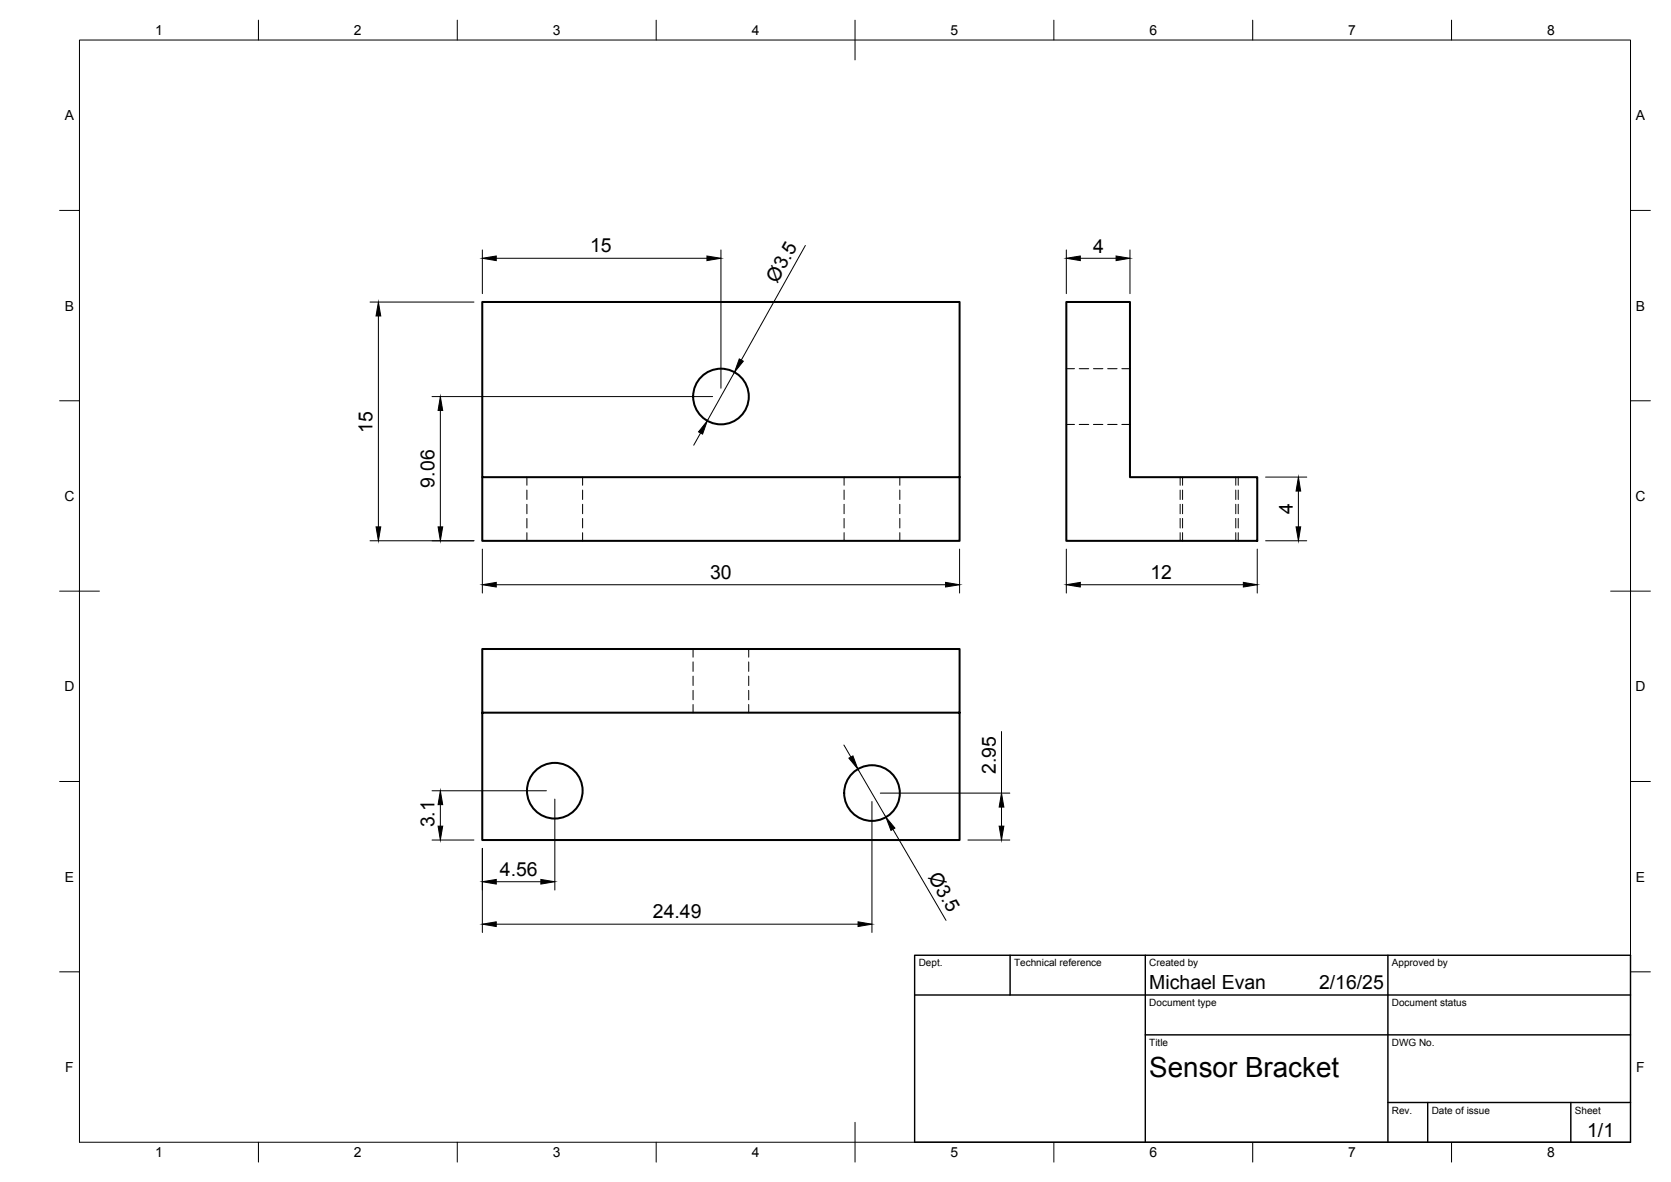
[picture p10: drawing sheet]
<svg xmlns="http://www.w3.org/2000/svg" width="420mm" height="297mm" viewBox="0 0 420 297" stroke-linecap="round" stroke-linejoin="round" font-family="sans-serif">
<g fill="none" stroke="#000" stroke-width=".51">
<path d="M121.3 75.9h120v44h-120zM268.1 75.9h16v44h32v16h-48zM121.3 119.9v16h120v-16M121.3 179.1v-16h120v16h-120v32h120v-32"/>
<circle cx="181.3" cy="99.6" r="7"/>
<circle cx="139.5" cy="198.7" r="7"/>
<circle cx="219.3" cy="199.3" r="7"/>
</g>
<g fill="none" stroke="#000" stroke-width=".25">
<path d="M20 10.1h390v276.9h-390zM65 5.1v5M115 5.1v5M165 5.1v5M215 5.1v10M265 5.1v5M315 5.1v5M365 5.1v5M15 52.9h5M410 52.9h5M93 75.9h26.2M95.1 79.4v53"/>
<path d="M121.3 62.8v11M124.8 64.9h53M181.3 62.8v34.8M202.5 61.7l-16.1 28.8M268.1 62.8v11M271.6 64.9h9M284.1 62.8v11M108.6 99.7h70.6M184.7 93.5l-6.9 12.3M268.1 92.7h2.1M271.4 92.7h2.3M274.9 92.7h2.4"/>
<path d="M278.5 92.7h2.4M282.1 92.7h2M15 100.7h5M110.7 103.2v29.2M132.5 119.9v2M146.5 119.9v2M176.1 108.8l-1.7 3.1M212.2 119.9v2M226.3 119.9v2M268.1 106.7h2.1M271.4 106.7h2.3M274.9 106.7h2.4"/>
<path d="M278.5 106.7h2.4M282.1 106.7h2M296.7 119.9v2M297.3 119.9v2M310.7 119.9v2M311.3 119.9v2M318.2 119.9h10.4M410 100.7h5M93 135.9h26.2M121.3 138v11M132.5 123.2v2.3M132.5 126.7v2.4"/>
<path d="M132.5 130.3v2.4M132.5 133.9v2M146.5 123.2v2.3M146.5 126.7v2.4M146.5 130.3v2.4M146.5 133.9v2M212.2 123.2v2.3M212.2 126.7v2.4M212.2 130.3v2.4M212.2 133.9v2M226.3 123.2v2.3M226.3 126.7v2.4"/>
<path d="M226.3 130.3v2.4M226.3 133.9v2M241.3 138v11M268.1 138v11M296.7 123.2v2.3M296.7 126.7v2.4M296.7 130.3v2.4M296.7 133.9v2M297.3 123.2v2.3M297.3 126.7v2.4M297.3 130.3v2.4M297.3 133.9v2"/>
<path d="M310.7 123.2v2.3M310.7 126.7v2.4M310.7 130.3v2.4M310.7 133.9v2M311.3 123.2v2.3M311.3 126.7v2.4M311.3 130.3v2.4M311.3 133.9v2M316.1 138v11M318.2 135.9h10.4M326.5 123.4v9M15 148.6h10"/>
<path d="M124.8 146.9h113M271.6 146.9h41M405 148.6h10M174.3 163.1v2M174.3 166.3v2.4M174.3 169.9v2.4M174.3 173.5v2.4M174.3 177v2.1M188.3 163.1v2M188.3 166.3v2.4M188.3 169.9v2.4M188.3 173.5v2.4"/>
<path d="M188.3 177v2.1M15 196.4h5M108.6 198.7h28.8M212.2 187.2l1.8 3.1M215.7 193.3l7.1 12.1M221.3 199.3h32.6M251.8 183.8v15.5M410 196.4h5M108.6 211.1h10.6M110.7 202.2v5.4M121.3 213.2v21.1M139.5 200.8v22.9"/>
<path d="M219.2 201.4v32.9M224.5 208.4l13.4 22.9M243.4 211.1h10.5M251.8 202.8v4.8M124.8 232.2h91M124.8 221.6h11.2M15 244.2h5M410 244.2h5M65 287v5M115 287v5M165 287v5M215 282.1v9.9"/>
<path d="M265 287v5M315 287v5M365 287v5"/>
</g>
<path d="M230 240.1h180v46.9h-180zM230 250h180M254 240.1v9.9M288 240.1v46.9M349 240.1v46.9M288 260.1h122M349 277.1h61M359 277.1v9.9M395 277.1v9.9" fill="none" stroke="#000" stroke-width=".36"/>
<g fill="#000" stroke="#000" stroke-width=".25">
<path d="M95.1 75.9l.6 3.5h-1.1zM121.3 64.9l3.5-.6v1.2zM177.8 64.3l3.5 .6-3.5 .6zM268.1 64.9l3.5-.6v1.2zM280.6 64.3l3.5 .6-3.5 .6zM185.9 90.2l1 .6-2.2 2.7zM110.7 99.7l.6 3.5h-1.1zM177.8 105.8l-1.1 3.3-1.1-.6zM94.6 132.4h1.1l-.6 3.5zM110.2 132.4h1.1l-.6 3.5zM325.9 132.4h1.1l-.5 3.5zM326.5 119.9l.5 3.5h-1.1z"/>
<path d="M121.3 146.9l3.5-.5v1.1zM237.8 146.4l3.5 .5-3.5 .6zM268.1 146.9l3.5-.5v1.1zM312.6 146.4l3.5 .5-3.5 .6zM213.4 190.5l1.1-.5 1.2 3.3zM110.2 207.6h1.1l-.6 3.5zM110.7 198.7l.6 3.5h-1.1zM222.8 205.4l2.2 2.7-1 .6zM251.2 207.6h1.2l-.6 3.5zM251.8 199.3l.6 3.5h-1.2zM121.3 232.2l3.5-.5v1.1zM121.3 221.6l3.5-.6v1.2z"/>
<path d="M136 221l3.5 .6-3.5 .6zM215.8 231.7l3.4 .5-3.4 .6z"/>
</g>
<text font-size="7" x="289" y="270.6">Sensor Bracket</text>
<g font-size="4.9">
<text x="148.4" y="63.4">15</text>
<text x="274.8" y="63.5">4</text>
<text x="195.4" y="71.3" transform="rotate(-61 195.4 71.3)">Ø3.5</text>
<text x="93.7" y="108.8" transform="rotate(-90 93.7 108.8)">15</text>
<text x="109.3" y="122.5" transform="rotate(-90 109.3 122.5)">9.06</text>
<text x="325.1" y="129.2" transform="rotate(-90 325.1 129.2)">4</text>
<text x="178.6" y="145.5">30</text>
<text x="289.3" y="145.5">12</text>
<text x="250.4" y="194.6" transform="rotate(-90 250.4 194.6)">2.95</text>
<text x="109.3" y="207.9" transform="rotate(-90 109.3 207.9)">3.1</text>
<text x="125.7" y="220.1">4.56</text>
<text x="233.3" y="220.3" transform="rotate(60 233.3 220.3)">Ø3.5</text>
<text x="164.2" y="230.8">24.49</text>
<text x="289" y="248.5">Michael Evan</text>
<text x="331.7" y="248.5">2/16/25</text>
<text x="399.1" y="285.7">1/1</text>
</g>
<g font-size="3.5">
<text x="39" y="8.8">1</text>
<text x="89" y="8.8">2</text>
<text x="139" y="8.8">3</text>
<text x="189" y="8.8">4</text>
<text x="239" y="8.8">5</text>
<text x="289" y="8.8">6</text>
<text x="339" y="8.8">7</text>
<text x="389" y="8.8">8</text>
<text x="16.3" y="30.2">A</text>
<text x="411.3" y="30.2">A</text>
<text x="16.3" y="78">B</text>
<text x="411.3" y="78">B</text>
<text x="16.2" y="125.9">C</text>
<text x="411.2" y="125.9">C</text>
<text x="16.2" y="173.7">D</text>
<text x="411.2" y="173.7">D</text>
<text x="16.3" y="221.6">E</text>
<text x="411.3" y="221.6">E</text>
<text x="16.4" y="269.4">F</text>
<text x="411.4" y="269.4">F</text>
<text x="39" y="290.8">1</text>
<text x="89" y="290.8">2</text>
<text x="139" y="290.8">3</text>
<text x="189" y="290.8">4</text>
<text x="239" y="290.8">5</text>
<text x="289" y="290.8">6</text>
<text x="339" y="290.8">7</text>
<text x="389" y="290.8">8</text>
</g>
<g font-size="2.5">
<text x="231" y="242.9">Dept.</text>
<text x="255" y="242.9">Technical reference</text>
<text x="289" y="242.9">Created by</text>
<text x="350" y="242.9">Approved by</text>
<text x="289" y="252.8">Document type</text>
<text x="350" y="252.8">Document status</text>
<text x="289" y="262.9">Title</text>
<text x="350" y="262.9">DWG No.</text>
<text x="350" y="279.9">Rev.</text>
<text x="360" y="279.9">Date of issue</text>
<text x="396" y="279.9">Sheet</text>
</g>
</svg>
